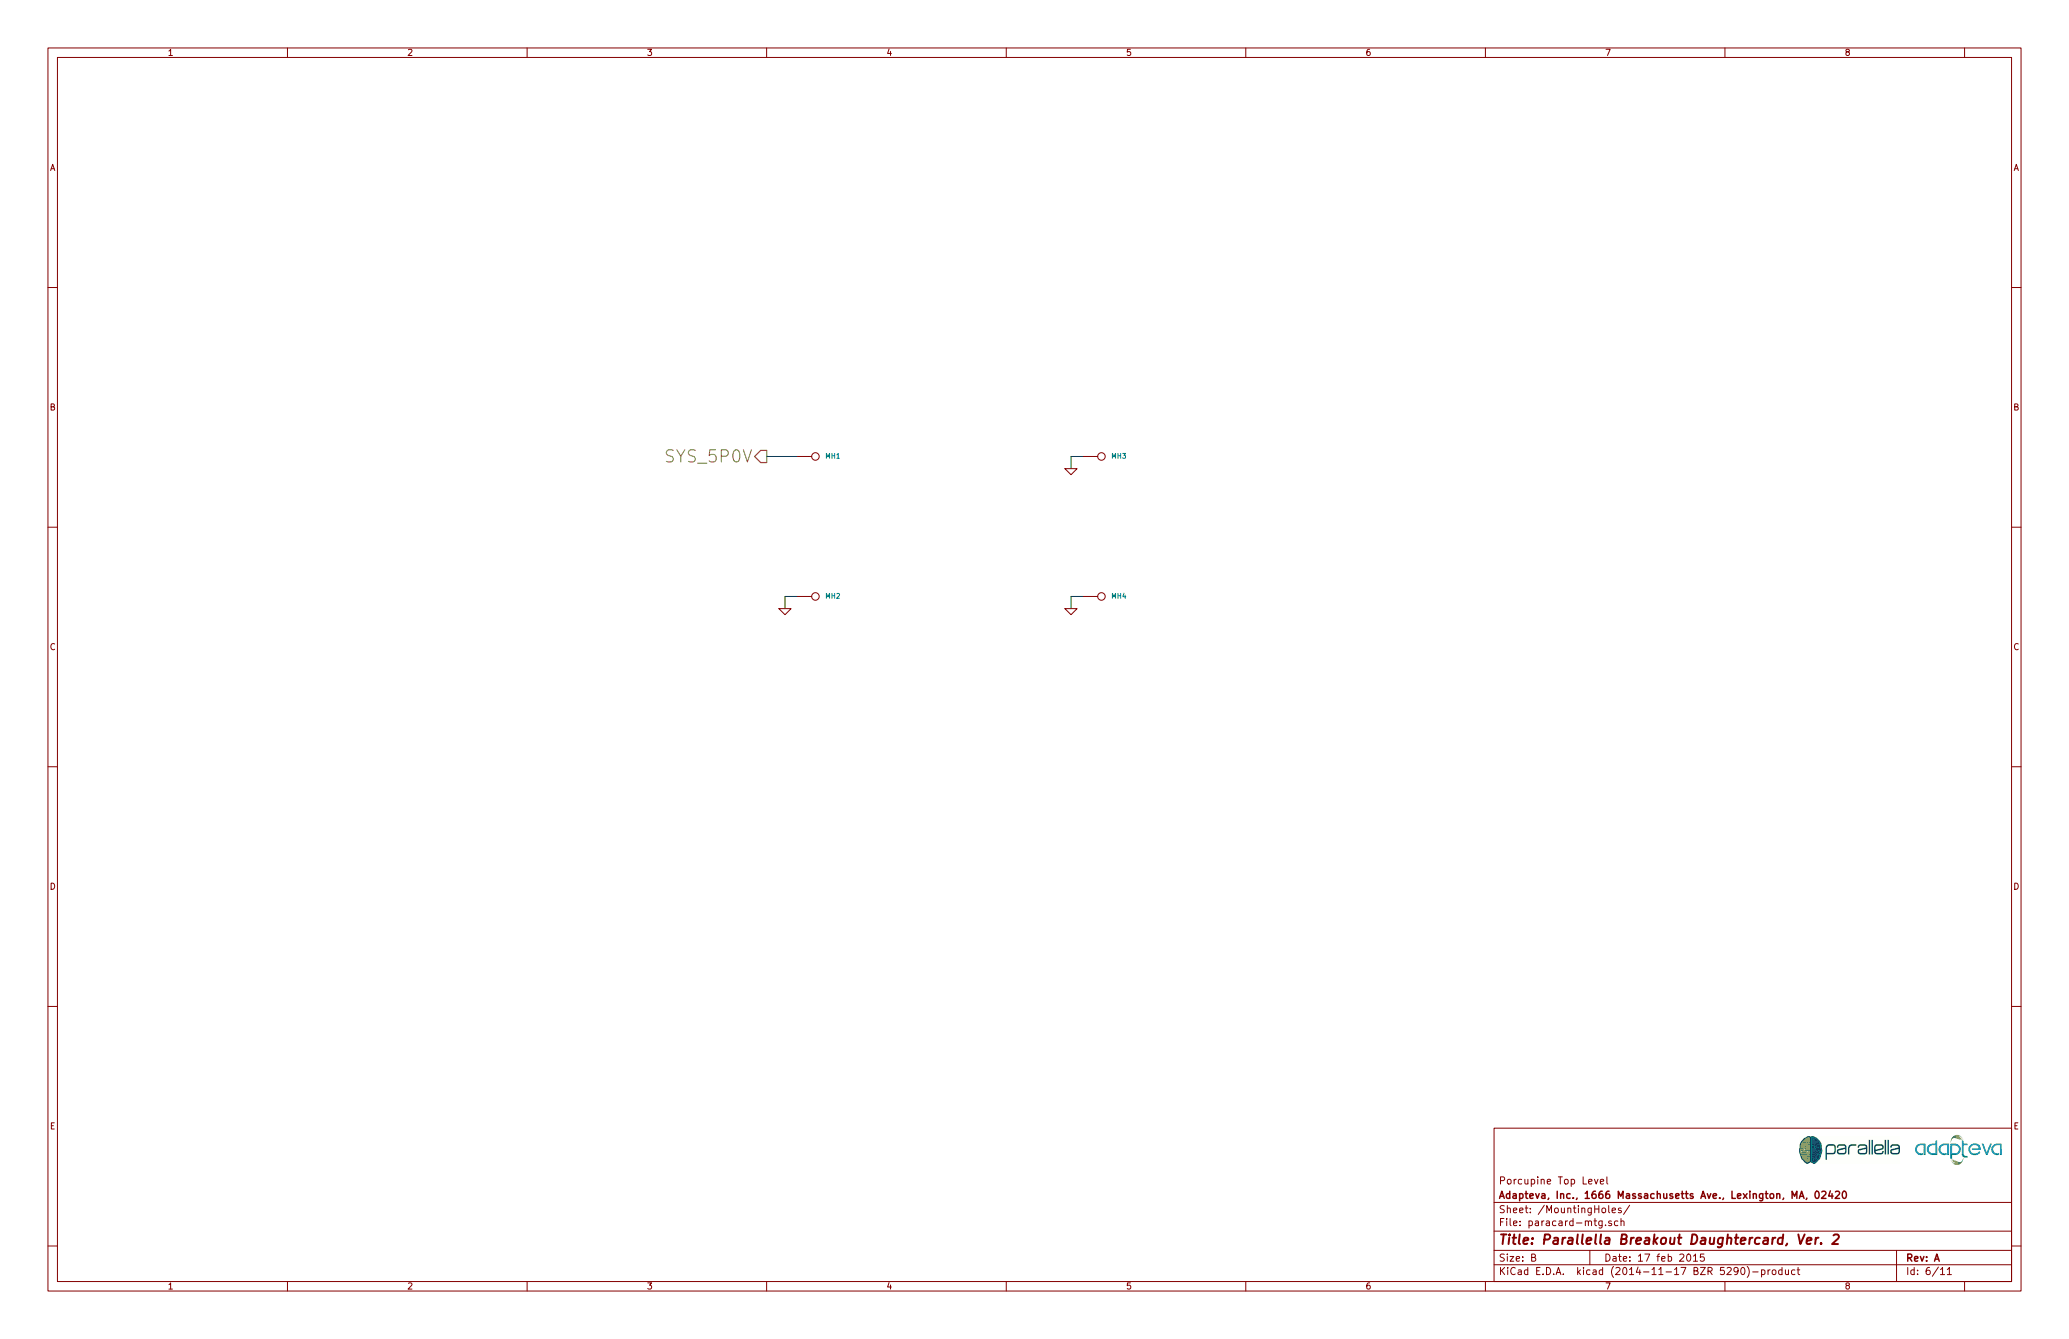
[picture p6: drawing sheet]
EESchema Schematic File Version 2
LIBS:adapteva_kicad
LIBS:power
LIBS:device
LIBS:transistors
LIBS:conn
LIBS:linear
LIBS:regul
LIBS:74xx
LIBS:cmos4000
LIBS:adc-dac
LIBS:memory
LIBS:xilinx
LIBS:special
LIBS:microcontrollers
LIBS:dsp
LIBS:microchip
LIBS:analog_switches
LIBS:motorola
LIBS:texas
LIBS:intel
LIBS:audio
LIBS:interface
LIBS:digital-audio
LIBS:philips
LIBS:display
LIBS:cypress
LIBS:siliconi
LIBS:opto
LIBS:atmel
LIBS:contrib
LIBS:valves
LIBS:porcupine-cache
EELAYER 25 0
EELAYER END
$Descr B 17000 11000
encoding utf-8
Sheet 6 11
Title "Parallella Breakout Daughtercard, Ver. 2"
Date "17 feb 2015"
Rev "A"
Comp "Adapteva, Inc., 1666 Massachusetts Ave., Lexington, MA, 02420"
Comment1 "Porcupine Top Level"
Comment2 ""
Comment3 ""
Comment4 ""
$EndDescr
Text HLabel 6300 3750 0    100  Output ~ 0
SYS_5P0V
$Comp
L GND #PWR09
U 1 1
P 6450 5000
F 0 "#PWR09" H 6450 5000 30  0001 C CNN
F 1 "GND" H 6450 4930 30  0001 C CNN
F 2 "" H 6450 5000 60  0000 C CNN
F 3 "" H 6450 5000 60  0000 C CNN
	1    6450 5000
	1    0    0    -1  
$EndComp
$Comp
L GND #PWR010
U 1 1
P 8800 5000
F 0 "#PWR010" H 8800 5000 30  0001 C CNN
F 1 "GND" H 8800 4930 30  0001 C CNN
F 2 "" H 8800 5000 60  0000 C CNN
F 3 "" H 8800 5000 60  0000 C CNN
	1    8800 5000
	1    0    0    -1  
$EndComp
$Comp
L GND #PWR011
U 1 1
P 8800 3850
F 0 "#PWR011" H 8800 3850 30  0001 C CNN
F 1 "GND" H 8800 3780 30  0001 C CNN
F 2 "" H 8800 3850 60  0000 C CNN
F 3 "" H 8800 3850 60  0000 C CNN
	1    8800 3850
	1    0    0    -1  
$EndComp
Wire Wire Line
	8900 3750 8800 3750
Wire Wire Line
	8800 3750 8800 3850
Wire Wire Line
	8900 4900 8800 4900
Wire Wire Line
	8800 4900 8800 5000
Wire Wire Line
	6550 4900 6450 4900
Wire Wire Line
	6450 4900 6450 5000
$Comp
L MTG\PTH\125\SQ MH1
U 1 1
P 6700 3750
F 0 "MH1" H 6780 3750 40  0000 L CNN
F 1 "MTG\\PTH\\125\\SQ" H 6700 3805 30  0001 C CNN
F 2 "MTG_PTH_125_SQ" H 6680 3650 50  0001 C CNN
F 3 "" H 6700 3750 60  0000 C CNN
	1    6700 3750
	1    0    0    -1  
$EndComp
$Comp
L MTG\PTH\125\SQ MH3
U 1 1
P 9050 3750
F 0 "MH3" H 9130 3750 40  0000 L CNN
F 1 "MTG\\PTH\\125\\SQ" H 9050 3805 30  0001 C CNN
F 2 "MTG_PTH_125_SQ" H 9030 3650 50  0001 C CNN
F 3 "" H 9050 3750 60  0000 C CNN
	1    9050 3750
	1    0    0    -1  
$EndComp
$Comp
L MTG\PTH\125\SQ MH2
U 1 1
P 6700 4900
F 0 "MH2" H 6780 4900 40  0000 L CNN
F 1 "MTG\\PTH\\125\\SQ" H 6700 4955 30  0001 C CNN
F 2 "MTG_PTH_125_SQ" H 6680 4800 50  0001 C CNN
F 3 "" H 6700 4900 60  0000 C CNN
	1    6700 4900
	1    0    0    -1  
$EndComp
$Comp
L MTG\PTH\125\SQ MH4
U 1 1
P 9050 4900
F 0 "MH4" H 9130 4900 40  0000 L CNN
F 1 "MTG\\PTH\\125\\SQ" H 9050 4955 30  0001 C CNN
F 2 "MTG_PTH_125_SQ" H 9030 4800 50  0001 C CNN
F 3 "" H 9050 4900 60  0000 C CNN
	1    9050 4900
	1    0    0    -1  
$EndComp
Wire Wire Line
	6300 3750 6550 3750
$EndSCHEMATC
